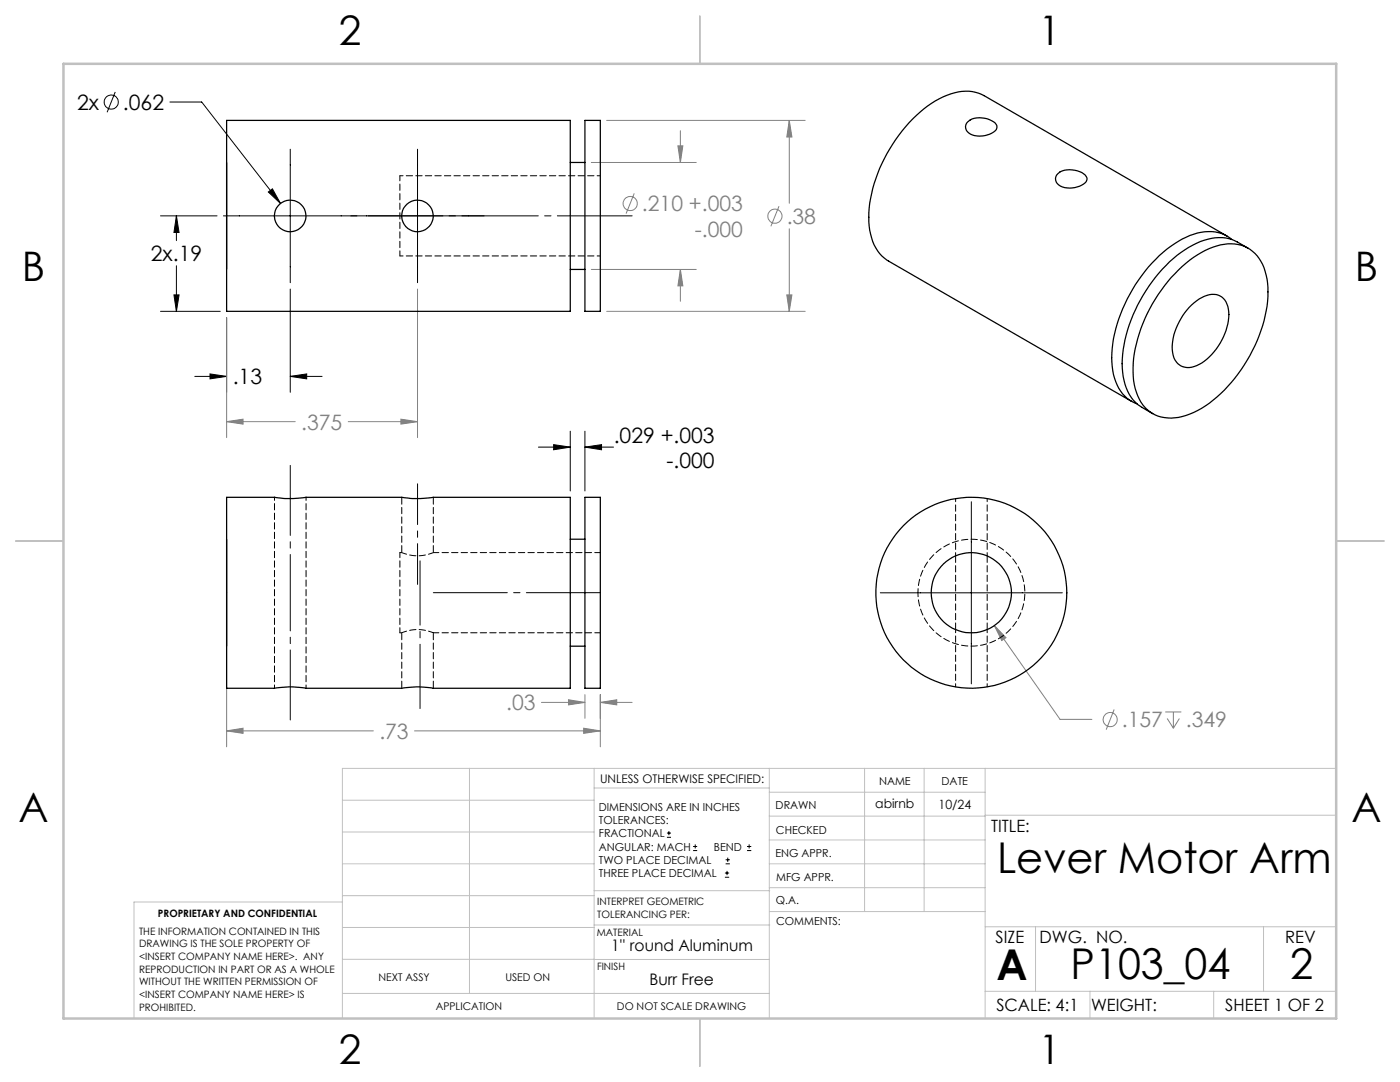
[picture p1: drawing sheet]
<svg xmlns="http://www.w3.org/2000/svg" width="279mm" height="216mm" viewBox="0 0 279 216" stroke-linecap="round" stroke-linejoin="round" font-family="sans-serif">
<g fill="none" stroke="#808080" stroke-width=".2">
<path d="M118 32.4h21M121.1 24h39.6M126.6 38.6l-1.6 4M135.3 29.1h1l-.5 3.3zM135.8 26.1v6.3M157.5 24l.5 3.3h-1zM157.5 24v16.6M83.3 57.7v29.6M118 53.8h21M135.8 53.8l.5 3.2h-1zM135.8 53.8v6.3M155.5 41.1l-1.7 4.1"/>
<path d="M157 58.8h1l-.5 3.3zM157.5 45.6v16.5M45.2 63.4v23.9M121.1 62.1h39.6M45.2 84.1l3.3-.5v1zM45.2 84.1h13.7M69.5 84.1h13.8M80 83.6l3.3 .5-3.3 .5zM45.2 119.6v29.4M113.5 139.6l3.2 .6-3.2 .5zM116.7 138.6v4.7M119.8 138.6v10.4"/>
<path d="M198.4 124.8l2.4 2.4-.9 .6zM198.4 124.8l13.2 18.7h6.3M45.2 145.8l3.3-.5v1zM45.2 145.8h29.3M82.7 145.8h37.1M108.1 140.2h8.6M116.5 145.3l3.3 .5-3.3 .5zM119.8 140.2l3.3-.6v1.1zM119.8 140.2h6.4M222.4 141.6l-1.6 4M232.6 142.1h3.2M232.9 143.4l1.3 1.9"/>
<path d="M234.2 142.1v3.2M235.4 143.4l-1.2 1.9"/>
<circle cx="125.8" cy="40.6" r="1.41"/>
<circle cx="154.6" cy="43.1" r="1.42"/>
<circle cx="221.6" cy="143.6" r="1.4"/>
</g>
<g fill="none" stroke="#000" stroke-width=".2">
<path d="M23 18.3l-1.6 4.1M33.9 20.4h6.4l15.7 20.2M53.6 38.3l.8-.6 1.6 2.9zM57.9 29.8v26.6M83.3 29.8v26.6M32 43.1h11.3M34.7 58.8h1l-.5 3.3zM35.2 43.1l.5 3.3h-1zM35.2 43.1v4.9M35.2 53v9.1M44.6 43.1h52M57.9 57.7v20.6"/>
<path d="M32 62.1h12M38.9 75.1h6.3M41.9 74.6l3.3 .5-3.3 .5zM45.2 63.4v14.9M57.9 75.1l3.3-.5v1zM57.9 75.1h6.4M107.5 89.2h6.3M110.5 88.7l3.3 .5-3.3 .5zM113.8 86v12M116.7 89.2l3.4-.5v1zM116.7 86v12M116.7 89.2h5.7"/>
<path d="M175.7 118.3h36.3M193.9 100.1v36.4M133.1 167.1h.8M133.1 166.2h.8M133.5 165.8v.9M138.3 169.7h.8M138.3 168.9h.8M138.7 168.5v.8M144.7 175h.8M144.7 174.2h.8M144.8 172.4h.9M144.8 171.6h.9"/>
<path d="M145.1 173.8v.8M145.2 171.1v.9M149.1 169.7h.8M149.1 168.9h.8M149.5 168.5v.8"/>
<circle cx="22.2" cy="20.4" r="1.4"/>
</g>
<path d="M45.2 32.4v21.4zM45.2 107.6v21.3z" fill="none" stroke="#808080" stroke-width=".25"/>
<g fill="none" stroke="#c0c0c0" stroke-width=".2">
<path d="M68.3 159.7h50.3M93.7 153.3v44.9M118.6 153.3v49.9M118.6 157.2h34.9M153.5 153.3v49.9M153.5 158.1h43.1M172.5 153.3v28.6M184.4 153.3v28.6M196.6 153.3v49.9M266.7 153.3h-198.4v49.9M68.3 178.7h50.3M68.3 172.4h50.3"/>
<path d="M68.3 166h50.3M68.3 180h-41.6v23.2M118.6 177.7h35M153.5 167.6h43.1M153.5 162.8h43.1M153.5 172.4h43.1M153.5 177.1h43.1M196.6 162.7h70.1M68.3 198.2h85.2M68.3 191.4l85.2 .1M68.3 185.1h50.3M118.6 184.6h35"/>
<path d="M153.6 181.9h43M196.6 197.8h70.1M196.6 184.9h70.1M206.7 184.9v12.9M217.5 197.8v5.4M242.2 197.8v5.4M252.2 184.9v12.9"/>
</g>
<path d="M139.7 3.2v9.5M3.1 107.9h9.6M266.7 107.9h9.5M139.7 203.2v9.6" fill="none" stroke="#c0c0c0" stroke-width=".25"/>
<path d="M12.7 12.7h254v190.5h-254z" fill="none" stroke="#c0c0c0" stroke-width=".5"/>
<path d="M119.8 118.3h-33.3" fill="none" stroke="#000" stroke-width=".2" stroke-dasharray="15.2 1.3 1.3 1.3" stroke-dashoffset=".5"/>
<path d="M83.8 141.4v-29.5" fill="none" stroke="#000" stroke-width=".2" stroke-dasharray="15.2 1.3 1.3 1.3" stroke-dashoffset="2.4"/>
<path d="M83.3 96.5v20.1" fill="none" stroke="#000" stroke-width=".2" stroke-dasharray="15.2 1.3 1.3 1.3" stroke-dashoffset="7.1"/>
<path d="M57.9 92.9v50.8" fill="none" stroke="#000" stroke-width=".2" stroke-dasharray="15.2 1.3 1.3 1.3" stroke-dashoffset="1.3"/>
<path d="M126.2 43.1h-52.7" fill="none" stroke="#000" stroke-width=".2" stroke-dasharray="15.2 1.3 1.3 1.3" stroke-dashoffset=".3"/>
<path d="M110.5 88.7l3.3 .5-3.3 .5zM116.7 89.2l3.4-.5v1zM57.9 75.1l3.3-.5v1zM41.9 74.6l3.3 .5-3.3 .5zM34.7 58.8h1l-.5 3.3zM35.2 43.1l.5 3.3h-1zM53.6 38.3l2.4 2.3-1.6-2.9z" fill="#000"/>
<path d="M116.5 145.3l3.3 .5-3.3 .5zM45.2 145.8l3.3-.5v1zM119.8 140.2l3.3-.6v1.1zM113.5 139.6l3.2 .6-3.2 .5zM135.3 29.1h1l-.5 3.3zM135.8 53.8l.5 3.2h-1zM157.5 24l.5 3.3h-1zM157 58.8h1l-.5 3.3zM80 83.6l3.3 .5-3.3 .5zM45.2 84.1l3.3-.5v1zM198.4 124.8l1.5 3 .9-.6z" fill="#808080"/>
<g fill="none" stroke="#000" stroke-width=".25">
<path d="M45.2 24h68.6v38.1h-68.6zM113.8 32.4h2.9M116.7 24h3.1v38.1h-3.1zM193.1 24.3a4.5 4.5 0 0 1 5.2 0 1.2 1.2 0 0 1 .7 1.3 1.2 1.2 0 0 1-1.1 1 4.4 4.4 0 0 1-4.9-.4 1.37 1.37 0 0 1 .1-1.9zM211.1 34.7a4.5 4.5 0 0 1 5.2 0 1.09 1.09 0 0 1 .7 1 1.09 1.09 0 0 1-.7 1 4.4 4.4 0 0 1-5.3-.1 1.37 1.37 0 0 1 .1-1.9zM113.8 53.8h2.9M235.2 53.9a15.7 15.7 0 0 1 10.5-5.3 7.2 7.2 0 0 1 7 6.3 21.8 21.8 0 0 1-1.8 13.1 28.9 28.9 0 0 1-11.9 13.9 9.7 9.7 0 0 1-8.5 .9 8.3 8.3 0 0 1-4.3-6.8 26.4 26.4 0 0 1 4.3-16.3l2.6-3.5zM244.9 47.1l-48.5-28a8.9 8.9 0 0 0-8.2 .2 27.6 27.6 0 0 0-12.2 13.3 24.1 24.1 0 0 0-2.4 13.3 8.5 8.5 0 0 0 3.7 6.2l48.5 28M245.9 47.8a7.5 7.5 0 0 0-7.7-1.1 22.5 22.5 0 0 0-11 9.2 27.2 27.2 0 0 0-5.2 17.2 8.4 8.4 0 0 0 4.6 7.4l.3 .1M249.1 49.5a12.6 12.6 0 0 0-3.8-1.9 11.5 11.5 0 0 0-8.8 2.2 30.2 30.2 0 0 0-12.6 22.8 10.4 10.4 0 0 0 3.1 8.1l3 1.8M237.8 60.8a5.8 5.8 0 0 1 5.3-1.9 3.7 3.7 0 0 1 2.2 3.9 12.3 12.3 0 0 1-6.5 10.2 3.2 3.2 0 0 1-4.8-3.1 12.3 12.3 0 0 1 3.8-9.1zM45.2 99.2h9.6a20.3 20.3 0 0 0 6.3 0h19.1a20.3 20.3 0 0 0 6.3 0h27.3v38.1h-27.3a17.6 17.6 0 0 0-6.3 0h-19.1a17.6 17.6 0 0 0-6.3 0h-9.6z"/>
<path d="M116.7 99.2h3.1v38.1h-3.1zM113.8 107.6h2.9M113.8 128.9h2.9"/>
<circle cx="57.9" cy="43.1" r="3.1"/>
<circle cx="83.3" cy="43.1" r="3.1"/>
<circle cx="193.8" cy="118.3" r="19.1"/>
<circle cx="193.9" cy="118.3" r="8"/>
</g>
<path d="M79.8 35.1v16M79.8 110.3v16M86.5 110.3a8 8 0 0 1-6.3 0M80.2 126.3a8 8 0 0 1 6.3 0" fill="none" stroke="#000" stroke-width=".2" stroke-dasharray="1.3 .6" stroke-dashoffset=".3"/>
<path d="M80.2 110.3h-.4M79.8 126.3h.4" fill="none" stroke="#000" stroke-width=".2" stroke-dasharray="1.3 .6"/>
<path d="M119.8 110.3h-33.3M86.5 126.3h33.3" fill="none" stroke="#000" stroke-width=".2" stroke-dasharray="1.3 .6" stroke-dashoffset=".2"/>
<path d="M80.2 99.2v11.1M86.5 110.3v-11.1M190.7 110.9v14.7M80.2 126.3v11M86.5 137.3v-11M197 125.6v-14.7" fill="none" stroke="#000" stroke-width=".2" stroke-dasharray="1.3 .6" stroke-dashoffset="-.1"/>
<path d="M119.8 35.1h-40M79.8 51.1h40M54.8 99.2v38.1M190.7 99.5v11.4M197 110.9v-11.4M61.1 137.3v-38.1M190.7 125.6v11.5M197 137.1v-11.5" fill="none" stroke="#000" stroke-width=".2" stroke-dasharray="1.3 .6" stroke-dashoffset=".6"/>
<path d="M183.2 118.3a10.7 10.7 0 0 1 15.8-9.4 10.7 10.7 0 0 1 .7 18.3 10.7 10.7 0 0 1-16.5-8.1v-.8" fill="none" stroke="#000" stroke-width=".2" stroke-dasharray="1.3 .6" stroke-dashoffset=".5"/>
<g font-size="8.5">
<text x="199" y="174.2">Lever Motor Arm</text>
<text x="198.9" y="195.5">A</text>
<text x="213.7" y="195.4">P103_04</text>
<text x="257.4" y="195.4">2</text>
</g>
<g font-size="8.1">
<text x="67.6" y="8.9">2</text>
<text x="207.3" y="8.9">1</text>
<text x="4.4" y="56.1">B</text>
<text x="270.4" y="56.1">B</text>
<text x="3.7" y="164.1">A</text>
<text x="269.7" y="164.1">A</text>
<text x="67.6" y="212.4">2</text>
<text x="207.3" y="212.4">1</text>
</g>
<g font-size="4.2">
<text x="15.4" y="21.9">2x</text>
<text x="24.5" y="21.9">.062</text>
<text x="30.1" y="52.1">2x.19</text>
<text x="46.4" y="76.7">.13</text>
<text x="122.5" y="88.3">.029 +.003</text>
<text x="133" y="93.3">-.000</text>
</g>
<g font-size="4.2" fill="#808080">
<text x="128.1" y="42.1">.210 +.003</text>
<text x="138.7" y="47.2">-.000</text>
<text x="157" y="44.7">.38</text>
<text x="60.1" y="85.7">.375</text>
<text x="101" y="141.7">.03</text>
<text x="75.7" y="147.4">.73</text>
<text x="223.9" y="145.1">.157</text>
<text x="236.7" y="145.1">.349</text>
</g>
<g font-size="3.4">
<text x="197.8" y="166">TITLE:</text>
<text x="198.7" y="188.1">SIZE</text>
<text x="207.5" y="188.1">DWG. NO.</text>
<text x="256.5" y="188.2">REV</text>
<text x="198.8" y="201.7">SCALE: 4:1</text>
<text x="217.7" y="201.8">WEIGHT:</text>
<text x="244.5" y="201.7">SHEET 1 OF 2</text>
</g>
<g font-size="3.2">
<text x="121.9" y="189.8">1'' round Aluminum</text>
<text x="129.6" y="196.6">Burr Free</text>
</g>
<g font-size="2.5">
<text x="174.7" y="161.3">abirnb</text>
<text x="187.3" y="161.4">10/24</text>
</g>
<text font-size="2.4" x="119.8" y="156.2">UNLESS OTHERWISE SPECIFIED:</text>
<g font-size="2.2">
<text x="119.5" y="161.8">DIMENSIONS ARE IN INCHES</text>
<text x="154.8" y="161.4">DRAWN</text>
<text x="175.4" y="156.6">NAME</text>
<text x="187.9" y="156.7">DATE</text>
<text x="119.5" y="164.4">TOLERANCES:</text>
<text x="119.5" y="167.1">FRACTIONAL</text>
<text x="154.9" y="166.3">CHECKED</text>
<text x="119.5" y="169.7">ANGULAR: MACH</text>
<text x="119.5" y="172.4">TWO PLACE DECIMAL</text>
<text x="142.5" y="169.7">BEND</text>
<text x="154.8" y="171">ENG APPR.</text>
<text x="119.5" y="175">THREE PLACE DECIMAL</text>
<text x="154.9" y="175.7">MFG APPR.</text>
<text x="154.9" y="180.4">Q.A.</text>
<text x="154.9" y="184.6">COMMENTS:</text>
</g>
<g font-size="2.1">
<text x="75.5" y="195.7">NEXT ASSY</text>
<text x="100.9" y="195.7">USED ON</text>
<text x="86.9" y="201.5">APPLICATION</text>
<text x="123.1" y="201.6">DO NOT SCALE DRAWING</text>
</g>
<g font-size="2">
<text x="31.5" y="182.9">PROPRIETARY AND CONFIDENTIAL</text>
<text x="119.2" y="180.6">INTERPRET GEOMETRIC</text>
<text x="119.2" y="183.1">TOLERANCING PER:</text>
<text x="27.8" y="186.5">THE INFORMATION CONTAINED IN THIS</text>
<text x="27.8" y="189">DRAWING IS THE SOLE PROPERTY OF</text>
<text x="27.8" y="191.6">&lt;INSERT COMPANY NAME HERE&gt;. ANY</text>
<text x="119.1" y="186.7">MATERIAL</text>
<text x="27.8" y="194.1">REPRODUCTION IN PART OR AS A WHOLE</text>
<text x="27.8" y="196.6">WITHOUT THE WRITTEN PERMISSION OF</text>
<text x="119.1" y="193.5">FINISH</text>
<text x="27.8" y="199.1">&lt;INSERT COMPANY NAME HERE&gt; IS</text>
<text x="27.8" y="201.7">PROHIBITED.</text>
</g>
</svg>
